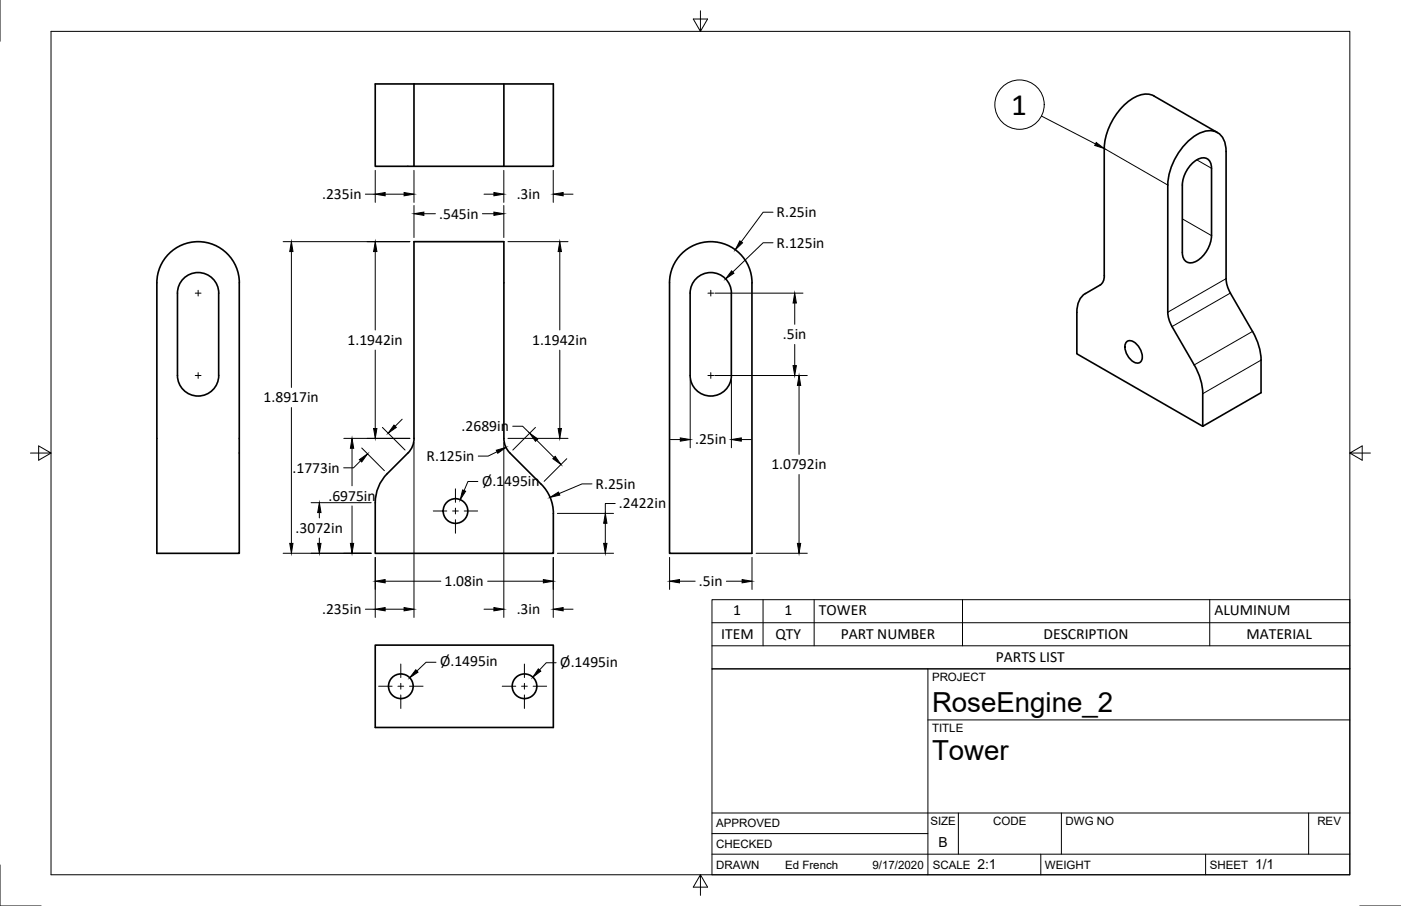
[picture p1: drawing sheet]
<svg xmlns="http://www.w3.org/2000/svg" width="432mm" height="279mm" viewBox="0 0 432 279" stroke-linecap="round" stroke-linejoin="round" font-family="sans-serif">
<!-- layer: Visible -->
<g fill="none" stroke="#000" stroke-width=".51">
<path d="M127.6 25.9v25.4M127.6 25.9h27.7v25.4h-27.7M127.6 25.9h-11.9v25.4h11.9M155.3 25.9h15.2v25.4h-15.2M373.4 51.9a2.74 2.74 0 0 0-1.3-2.9 2.74 2.74 0 0 0-3.2 .3 9.9 9.9 0 0 0-4.5 7.8v20.8a2.75 2.75 0 0 0 1.3 2.9 2.75 2.75 0 0 0 3.2-.3 9.9 9.9 0 0 0 4.5-7.8v-20.8M375.2 40.9l-19.5-11.3a6.7 6.7 0 0 0-7 1 20 20 0 0 0-8.4 15.2v39.9l-.3 1.1-.6 .8-4.9 3a6.3 6.3 0 0 0-2.6 5.7M51.6 78.7a12.7 12.7 0 0 1 14-3.3 12.7 12.7 0 0 1 8.2 11.8l-.1 83.4h-25.4v-83.4a12.6 12.6 0 0 1 3.3-8.5zM209.6 78.7a12.7 12.7 0 0 1 14-3.3 12.7 12.7 0 0 1 8.2 11.8v83.4h-25.4v-83.4a12.6 12.6 0 0 1 3.2-8.5zM56.6 85.9a6.3 6.3 0 0 1 6.9-1.4 6.3 6.3 0 0 1 3.9 5.9v25.4a6.4 6.4 0 0 1-6.3 6.3 6.4 6.4 0 0 1-6.4-6.3v-25.4a6.3 6.3 0 0 1 1.9-4.5zM225.4 90.4v25.4M225.4 90.4a6.4 6.4 0 0 0-6.3-6.3 6.4 6.4 0 0 0-6.4 6.3v25.4a6.4 6.4 0 0 0 6.4 6.3 6.4 6.4 0 0 0 6.3-6.3M331.9 96.4v12.7l38.8 22.4"/>
<path d="M359.9 96.3v-39.2a19.5 19.5 0 0 1 10.1-16.2 5.1 5.1 0 0 1 7.8 4.5l.2 41.7 .9 2.6 7.1 12.5M359.9 96.3l.3 1.8 .7 2 7.2 12.4M347.3 105.4a2.4 2.4 0 0 1 3.1 .9 5 5 0 0 1 1.4 5 1.84 1.84 0 0 1-2.9-.1 5.3 5.3 0 0 1-1.9-5.4zM386 102.2a18.4 18.4 0 0 1 2.7 8.9v10l-18 10.4v-10.1a18.2 18.2 0 0 0-2.6-8.9M170.6 158.3a12.6 12.6 0 0 0-3.8-8.9l-10.1-10.2-1-1.9-.4-1.4v-61.4h-27.7v61.4l-.6 2.1-.8 1.2-6.8 6.9a12.7 12.7 0 0 0-3.7 8.9v15.6h54.8v-12.3M115.7 198.9h54.8v25.4h-54.8z"/>
<circle cx="140.4" cy="157.6" r="3.8"/>
<circle cx="123.5" cy="211.6" r="3.8"/>
<circle cx="161.7" cy="211.6" r="3.8"/>
</g>
<!-- layer: Visible Narrow -->
<path d="M340.3 45.8l19.6 11.3M368.9 49.3l4.5 2.6M364.4 67.5l9 5.2M377.9 85.9l-18 10.4M379.2 90.4l-18 10.3M386 102.2l-17.9 10.3M388.7 111.1l-18 10.3" fill="none" stroke="#000" stroke-width=".31"/>
<!-- layer: Border -->
<path d="M0 0v12.7M15.7 9.7h400.3v260.1h-400.3zM215.9 3.3v6.4l-2.2-3.8h4.4l-2.2 3.8M9.4 139.7h6.3l-3.8-2.2v4.4l3.8-2.2M416 139.7l3.8 2.2v-4.4l-3.8 2.2h6.4M0 266.7v12.7h12.7M215.9 269.8l2.2 3.8h-4.4l2.2-3.8v6.3M419.1 279.4h12.7" fill="none" stroke="#000" stroke-width=".31"/>
<!-- layer: Titleblock -->
<path d="M219.4 206.3h196.6v63.5h-196.6zM286 206.3v63.5M286 222h130M219.4 257.1h66.6M219.4 250.7h196.6M295.4 250.7v12.7M327.1 250.7v12.7M403.3 250.7v12.7M219.4 263.4h196.6M320.8 263.4v6.4M371.6 263.4v6.4" fill="none" stroke="#000" stroke-width=".31"/>
<!-- layer: Center Lines -->
<g fill="none" stroke="#000" stroke-width=".31">
<path d="M60.2 90.4h1.8M61.1 89.5v1.8M218.2 90.4h1.8M219.1 89.5v1.8M60.2 115.8h1.8M61.1 114.9v1.8M218.2 115.8h1.8M219.1 114.9v1.8M133.5 157.6h4.2M139.5 157.6h1.8M140.4 150.7v4.2M140.4 156.7v1.8"/>
<path d="M143.1 157.6h4.1M140.4 160.3v4.1M116.7 211.6h4.2M122.6 211.6h1.8M123.5 204.8v4.2M123.5 210.7v1.8M123.5 214.3v4.2M126.2 211.6h4.2M154.8 211.6h4.2M160.7 211.6h1.8M161.6 204.8v4.2M161.6 210.7v1.8"/>
<path d="M161.6 214.3v4.2M164.3 211.6h4.2"/>
</g>
<!-- layer: Dimensions -->
<g fill="none" stroke="#000" stroke-width=".31">
<path d="M112.6 59.9h3.1M115.7 52.5v9.9M118.7 59.9h5.8M127.6 52.5v9.9M149.2 59.9h3M155.3 52.5v9.9M170.5 52.5v9.9M173.6 59.9h3M87.3 74.5h39M89.8 77.6v41.9M115.7 77.6v24.2M127.6 63.4v9.9"/>
<path d="M130.6 65.9h3.6M148.7 65.9h3.5M155.3 63.4v9.9M156.5 74.5h18.6M172.5 77.6v24.2M238.3 65.4h-3.1l-6.7 9.2M238.3 74.9h-3.1l-9.4 9M220.3 90.4h27.2M244.9 93.5v6.5M115.7 108v24.1M172.5 108v24.1M212.7 117.1v21"/>
<path d="M220.3 115.8h28.5M225.4 117.1v21M244.9 106.2v6.6M246.3 118.9v21.2M89.8 125.7v41.9M106 135.2h20.3M108.5 138.2v11.6M111.5 138.2l7 7M117.9 131.8l6.9 7M124 129.3l-2.2 2.1M127.6 136.5v53.9M153.2 139.3l-2.7 1.4h-3.1"/>
<path d="M155.3 136.5v53.9M156.5 135.2h18.6M158 131.4h3.1l2.1 2.2M165 131.8l-6.9 7M165.4 135.7l5.4 5.4M206.6 135.6h3.1M228.5 135.6h3M95.9 155h18.5M98.4 158.1v1.6M108.5 156v11.6M111.1 142.1l-2.1 2.2h-3.1M147.3 148.5h-3.1l-1.2 2.8"/>
<path d="M171.8 158.3h17.3M174.7 141.5l-7 6.9M182.5 149.2h-3.1l-7.1 3M189.6 155.3h-3v3M246.3 146.3v21.3M87.3 170.6h27.1M98.4 165.9v1.7M115.7 171.9v18.5M118.7 179.2h17.2M150.3 179.2h17.2M170.5 171.9v18.5M171.8 170.6h17.3"/>
<path d="M186.6 161.4v6.2M206.4 171.9v9.9M209.4 179.2h4.9M223.9 179.2h4.8M231.8 171.9v9.9M233 170.6h15.8M112.6 187.9h3.1M118.7 187.9h5.8M149.2 187.9h3M173.6 187.9h3M134.4 204.2h-3.1l-2.8 2.7M171.4 204.4h-3l-2.1 2.2"/>
</g>
<g fill="#000" stroke="#000" stroke-width=".31">
<path d="M115.7 59.9l3-.5v1zM124.5 59.4l3.1 .5-3.1 .5zM152.2 59.4l3.1 .5-3.1 .5zM170.5 59.9l3.1-.5v1zM89.8 74.5l.5 3.1h-1zM115.7 74.5l.5 3.1h-1.1zM127.6 65.9l3-.5v1zM152.2 65.4l3.1 .5-3.1 .5zM172.5 74.5l.5 3.1h-1zM228 74.3l.9 .6-2.3 2.1zM225.5 83.5l.7 .8-2.6 1.7zM244.9 90.4l.5 3.1h-1z"/>
<path d="M244.4 112.8h1l-.5 3zM246.3 115.8l.5 3.1h-1zM108.5 135.2l.5 3h-1zM115.1 132.1h1.1l-.5 3.1zM121.4 131.1l.8 .7-2.6 1.8zM153 138.9l2.9-.9-2.5 1.8zM163.2 133.6l2.6 1.8-.8 .7zM172 132.1h1l-.5 3.1zM209.7 135l3 .6-3 .5zM225.4 135.6l3.1-.6v1.1zM98.4 155l.5 3.1h-1zM110.8 141.8l2.5-1.8-1.8 2.5z"/>
<path d="M142.6 151.1l.9 .4-1.6 2.6zM170.4 141.5l.7-.8 1.8 2.6zM169.5 153.4l2.6-1.7 .4 1zM89.3 167.6h1l-.5 3zM97.9 167.6h1l-.5 3zM108 167.6h1l-.5 3zM115.7 179.2l3-.5v1zM167.5 178.7l3 .5-3 .5zM186.1 167.6h1l-.5 3zM186.6 158.3l.5 3.1h-1zM206.4 179.2l3-.5v1zM228.7 178.7l3.1 .5-3.1 .5z"/>
<path d="M245.8 167.6h1l-.5 3zM115.7 187.9l3-.5v1zM124.5 187.4l3.1 .5-3.1 .5zM152.2 187.4l3.1 .5-3.1 .5zM170.5 187.9l3.1-.5v1zM128.1 206.5l.7 .8-2.5 1.7zM165.9 206.3l.8 .7-2.5 1.9z"/>
</g>
<!-- layer: BOM -->
<g fill="none" stroke="#000" stroke-width=".31">
<path d="M321 35.8l16.6 8.6M219.4 184.9h196.6v21.4h-196.6zM219.4 199.2h196.6M219.4 192h196.6M235.2 184.9v14.3M250.9 184.9v14.3M296.7 184.9v14.3M372.9 184.9v14.3"/>
<circle cx="314.2" cy="32.3" r="7.6"/>
</g>
<path d="M337.9 43.9l2.4 1.9-2.9-.9z" fill="#000" stroke="#000" stroke-width=".31"/>
<text font-size="9.6" x="311.6" y="35.3">1</text>
<g font-size="8.5">
<text x="287.3" y="219.5">RoseEngine_2</text>
<text x="287.3" y="234.5">Tower</text>
</g>
<g font-size="4.8">
<text x="99.3" y="61.4">.235in</text>
<text x="159.3" y="61.4">.3in</text>
<text x="135.4" y="67.4">.545in</text>
<text x="239.4" y="67">R.25in</text>
<text x="239.4" y="76.4">R.125in</text>
<text x="107.1" y="106.4">1.1942in</text>
<text x="164" y="106.4">1.1942in</text>
<text x="241.3" y="104.6">.5in</text>
<text x="81.3" y="124.1">1.8917in</text>
<text x="142.3" y="132.9">.2689in</text>
<text x="214.2" y="137.1">.25in</text>
<text x="131.5" y="142.2">R.125in</text>
<text x="90.2" y="145.8">.1773in</text>
<text x="148.6" y="149.7">Ø.1495in</text>
<text x="237.7" y="144.7">1.0792in</text>
<text x="101.2" y="154.4">.6975in</text>
<text x="183.6" y="150.7">R.25in</text>
<text x="190.8" y="156.8">.2422in</text>
<text x="91.1" y="164.3">.3072in</text>
<text x="137" y="180.7">1.08in</text>
<text x="215.4" y="180.7">.5in</text>
<text x="99.3" y="189.4">.235in</text>
<text x="159.3" y="189.4">.3in</text>
<text x="226" y="189.5">1</text>
<text x="241.8" y="189.5">1</text>
<text x="252.4" y="189.5">TOWER</text>
<text x="374.3" y="189.5">ALUMINUM</text>
<text x="222.3" y="197.1">ITEM</text>
<text x="239" y="196.9">QTY</text>
<text x="259.1" y="197.1">PART NUMBER</text>
<text x="321.6" y="197.1">DESCRIPTION</text>
<text x="384.2" y="197.1">MATERIAL</text>
<text x="135.7" y="205.5">Ø.1495in</text>
<text x="172.7" y="205.6">Ø.1495in</text>
<text x="306.9" y="204.2">PARTS LIST</text>
</g>
<g font-size="4.3">
<text x="289.3" y="261.2">B</text>
<text x="301.2" y="268.1">2:1</text>
<text x="386.8" y="268.1">1/1</text>
</g>
<g font-size="3.5">
<text x="287.3" y="210.1">PROJECT</text>
<text x="287.3" y="225.8">TITLE</text>
<text x="220.7" y="255.2">APPROVED</text>
<text x="286.7" y="254.5">SIZE</text>
<text x="306.1" y="254.5">CODE</text>
<text x="328.4" y="254.5">DWG NO</text>
<text x="406" y="254.5">REV</text>
<text x="220.7" y="261.5">CHECKED</text>
<text x="220.7" y="267.9">DRAWN</text>
<text x="242" y="267.9">Ed French</text>
<text x="268.9" y="267.9">9/17/2020</text>
<text x="287.5" y="267.9">SCALE</text>
<text x="322.1" y="267.9">WEIGHT</text>
<text x="372.9" y="267.9">SHEET</text>
</g>
</svg>
